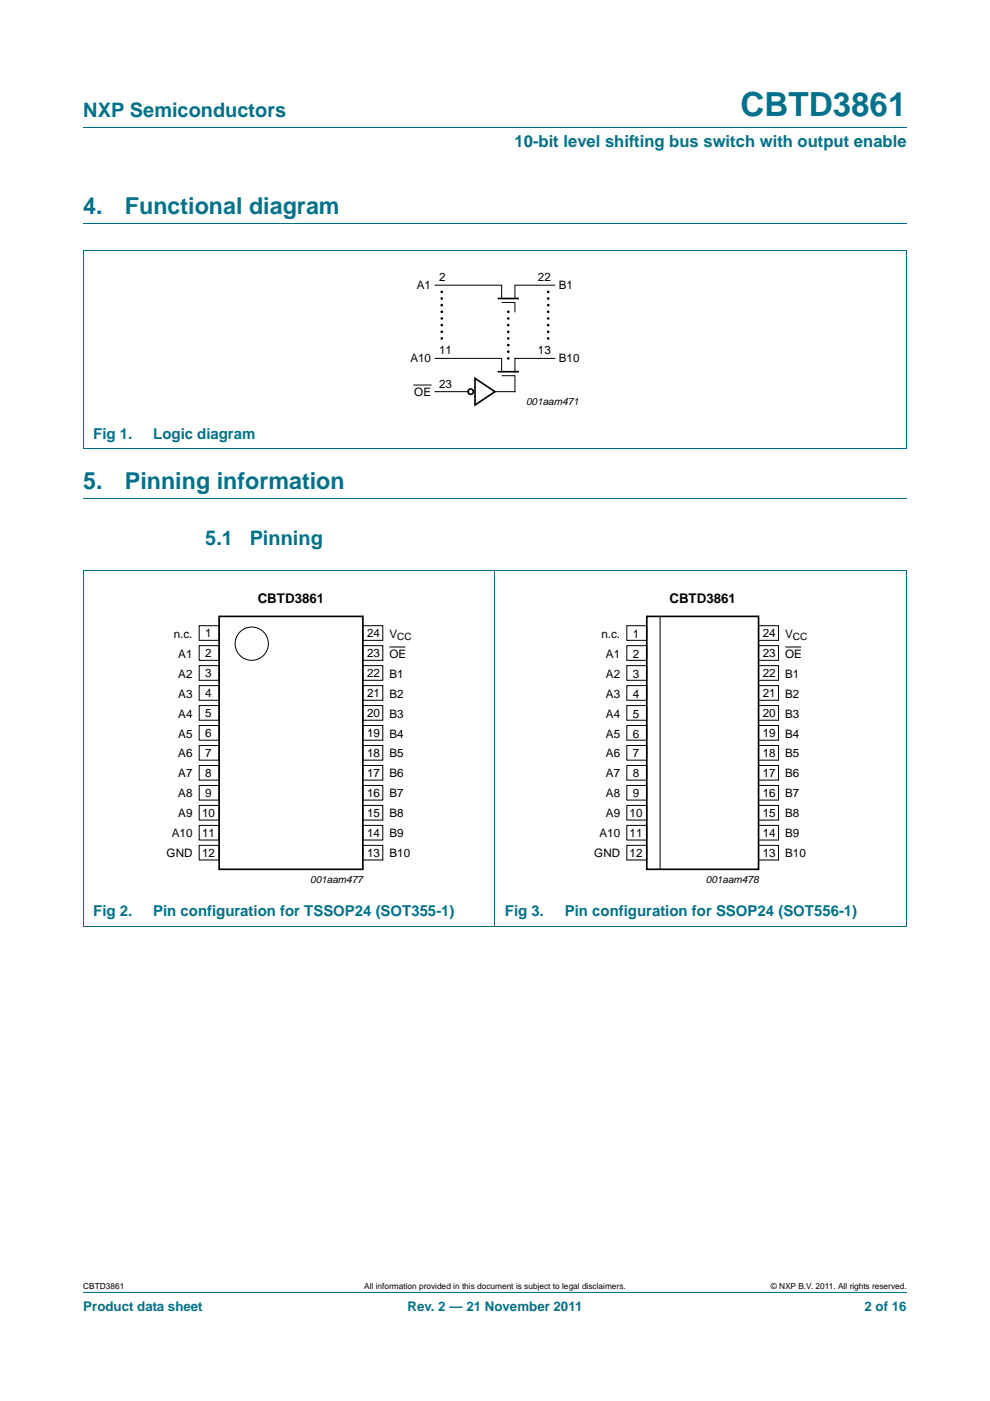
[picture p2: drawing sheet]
<svg xmlns="http://www.w3.org/2000/svg" width="210mm" height="297mm" viewBox="0 0 210 297" stroke-linecap="round" stroke-linejoin="round" font-family="sans-serif">
<path d="M17.7 27h174.6M17.6 53.1h174.7M17.7 47.4h174.6M17.7 53.1v42M192.3 53.1v42M17.6 95.2h174.7M17.7 105.7h174.6M17.7 121h174.6v75.4h-174.6zM105 120.9v75.6M17.7 273.9h174.6" fill="none" stroke="#00718a" stroke-width=".21"/>
<g fill="none" stroke="#000" stroke-width=".21">
<path d="M92.3 60.5h14.1v2.8M92.3 76h14.1v2.8M106.4 79.7h2.8v3.3h-4.2M106.4 64.1h2.8v2M117.7 60.5h-8.5v2.8M117.7 76h-8.5v2.8M87.8 81.6h3.6M92.3 83h7M42.2 132.7h4.3v3.1h-4.3zM42.2 136.9h4.3v3.1h-4.3zM77 132.7h4.2v3.1h-4.2zM77 136.9h4.2v3.1h-4.2z"/>
<path d="M82.6 137.2h3.4M132.9 132.7h4.3v3.1h-4.3zM132.9 136.9h4.3v3.1h-4.3zM140 130.7v53.7M160.9 132.7h4.2v3.1h-4.2zM160.9 136.9h4.2v3.1h-4.2zM166.5 137.2h3.4M42.2 141.1h4.3v3.1h-4.3zM42.2 145.4h4.3v3.1h-4.3zM42.2 149.6h4.3v3.1h-4.3zM42.2 153.8h4.3v3.1h-4.3zM42.2 158.1h4.3v3.1h-4.3z"/>
<path d="M77 158.1h4.2v3.1h-4.2zM77 149.6h4.2v3.1h-4.2zM77 153.8h4.2v3.1h-4.2zM77 141.1h4.2v3.1h-4.2zM77 145.4h4.2v3.1h-4.2zM132.9 141.1h4.3v3.1h-4.3zM132.9 145.4h4.3v3.1h-4.3zM132.9 149.6h4.3v3.1h-4.3zM132.9 153.8h4.3v3.1h-4.3zM132.9 158.1h4.3v3.1h-4.3zM160.9 158.1h4.2v3.1h-4.2zM160.9 149.6h4.2v3.1h-4.2z"/>
<path d="M160.9 153.8h4.2v3.1h-4.2zM160.9 141.1h4.2v3.1h-4.2zM160.9 145.4h4.2v3.1h-4.2zM42.2 162.3h4.3v3.1h-4.3zM42.2 166.5h4.3v3.1h-4.3zM42.2 170.8h4.3v3.1h-4.3zM42.2 175h4.3v3.1h-4.3zM42.2 179.2h4.3v3.1h-4.3zM77 175h4.2v3.1h-4.2zM77 179.2h4.2v3.1h-4.2zM77 166.5h4.2v3.1h-4.2zM77 170.8h4.2v3.1h-4.2z"/>
<path d="M77 162.3h4.2v3.1h-4.2zM132.9 162.3h4.3v3.1h-4.3zM132.9 166.5h4.3v3.1h-4.3zM132.9 170.8h4.3v3.1h-4.3zM132.9 175h4.3v3.1h-4.3zM132.9 179.2h4.3v3.1h-4.3zM160.9 175h4.2v3.1h-4.2zM160.9 179.2h4.2v3.1h-4.2zM160.9 166.5h4.2v3.1h-4.2zM160.9 170.8h4.2v3.1h-4.2zM160.9 162.3h4.2v3.1h-4.2z"/>
<circle cx="53.4" cy="136.5" r="3.5"/>
</g>
<g fill="none" stroke="#000" stroke-width=".35">
<path d="M105.6 63.3h4.5M105.6 78.8h4.5M100.8 80.2l4.2 2.8-4.2 2.9zM46.5 130.7h30.5v53.6h-30.5zM137.2 130.7h23.7v53.6h-23.7z"/>
<circle cx="99.8" cy="83" r=".56"/>
</g>
<g fill="#000">
<circle cx="93.7" cy="61.9" r=".28"/>
<circle cx="93.7" cy="67.5" r=".28"/>
<circle cx="93.7" cy="64.7" r=".28"/>
<circle cx="93.7" cy="66.1" r=".28"/>
<circle cx="93.7" cy="70.3" r=".28"/>
<circle cx="93.7" cy="63.3" r=".28"/>
<circle cx="93.7" cy="68.9" r=".28"/>
<circle cx="93.7" cy="71.8" r=".28"/>
<circle cx="107.8" cy="73.2" r=".28"/>
<circle cx="107.8" cy="76" r=".28"/>
<circle cx="107.8" cy="70.3" r=".28"/>
<circle cx="107.8" cy="74.6" r=".28"/>
<circle cx="107.8" cy="66.1" r=".28"/>
<circle cx="107.8" cy="67.5" r=".28"/>
<circle cx="107.8" cy="68.9" r=".28"/>
<circle cx="107.8" cy="71.8" r=".28"/>
<circle cx="116.3" cy="63.3" r=".28"/>
<circle cx="116.3" cy="66.1" r=".28"/>
<circle cx="116.3" cy="61.9" r=".28"/>
<circle cx="116.3" cy="67.5" r=".28"/>
<circle cx="116.3" cy="64.7" r=".28"/>
<circle cx="116.3" cy="68.9" r=".28"/>
<circle cx="116.3" cy="70.3" r=".28"/>
<circle cx="116.3" cy="71.8" r=".28"/>
</g>
<text font-size="7" fill="#00718a" x="157" y="24.6">CBTD3861</text>
<g font-size="4.9" fill="#00718a">
<text x="17.7" y="45.4">4.</text>
<text x="26.5" y="45.4">Functional diagram</text>
<text x="17.7" y="103.7">5.</text>
<text x="26.5" y="103.7">Pinning information</text>
</g>
<g font-size="4.2" fill="#00718a">
<text x="17.7" y="24.9">NXP Semiconductors</text>
<text x="43.5" y="115.6">5.1</text>
<text x="53" y="115.6">Pinning</text>
</g>
<text font-size="3.5" fill="#00718a" x="109.1" y="31.1">10-bit level shifting bus switch with output enable</text>
<g font-size="3.2" fill="#00718a">
<text x="19.8" y="93">Fig 1.</text>
<text x="32.5" y="93">Logic diagram</text>
<text x="19.8" y="194.3">Fig 2.</text>
<text x="32.5" y="194.3">Pin configuration for TSSOP24 (SOT355-1)</text>
<text x="107.1" y="194.3">Fig 3.</text>
<text x="119.8" y="194.3">Pin configuration for SSOP24 (SOT556-1)</text>
</g>
<g font-size="2.8">
<text x="54.7" y="127.9">CBTD3861</text>
<text x="142" y="127.9">CBTD3861</text>
</g>
<g font-size="2.8" fill="#00718a">
<text x="17.7" y="277.9">Product data sheet</text>
<text x="86.4" y="277.9">Rev. 2 — 21 November 2011</text>
<text x="183.4" y="277.9">2 of 16</text>
</g>
<g font-size="2.5">
<text x="93.1" y="59.6">2</text>
<text x="114.1" y="59.6">22</text>
<text x="88.4" y="61.3">A1</text>
<text x="118.5" y="61.3">B1</text>
<text x="87" y="76.8">A10</text>
<text x="93.1" y="75.1">11</text>
<text x="114.1" y="75.1">13</text>
<text x="118.5" y="76.8">B10</text>
<text x="87.9" y="83.9">OE</text>
<text x="93.1" y="82.2">23</text>
<text x="36.9" y="135.2">n.c.</text>
<text x="43.5" y="135.1">1</text>
<text x="77.8" y="135.1">24</text>
<text x="82.6" y="135.2">V</text>
<text x="127.6" y="135.2">n.c.</text>
<text x="134.2" y="135.2">1</text>
<text x="161.8" y="135.1">24</text>
<text x="166.5" y="135.2">V</text>
<text x="37.8" y="139.4">A1</text>
<text x="37.8" y="143.7">A2</text>
<text x="43.5" y="139.4">2</text>
<text x="43.5" y="143.6">3</text>
<text x="77.8" y="143.6">22</text>
<text x="77.8" y="139.4">23</text>
<text x="82.6" y="139.4">OE</text>
<text x="82.6" y="143.7">B1</text>
<text x="128.5" y="139.4">A1</text>
<text x="128.5" y="143.7">A2</text>
<text x="134.2" y="139.4">2</text>
<text x="134.2" y="143.7">3</text>
<text x="161.8" y="143.6">22</text>
<text x="161.8" y="139.4">23</text>
<text x="166.5" y="139.4">OE</text>
<text x="166.5" y="143.7">B1</text>
<text x="37.8" y="147.9">A3</text>
<text x="43.5" y="147.8">4</text>
<text x="77.8" y="147.8">21</text>
<text x="82.6" y="147.9">B2</text>
<text x="128.5" y="147.9">A3</text>
<text x="134.2" y="147.9">4</text>
<text x="161.8" y="147.8">21</text>
<text x="166.5" y="147.9">B2</text>
<text x="37.8" y="152.1">A4</text>
<text x="43.5" y="152.1">5</text>
<text x="77.8" y="152.1">20</text>
<text x="82.6" y="152.1">B3</text>
<text x="128.5" y="152.1">A4</text>
<text x="134.2" y="152.1">5</text>
<text x="161.8" y="152.1">20</text>
<text x="166.5" y="152.1">B3</text>
<text x="37.8" y="156.4">A5</text>
<text x="37.8" y="160.6">A6</text>
<text x="43.5" y="156.3">6</text>
<text x="43.5" y="160.5">7</text>
<text x="77.8" y="160.5">18</text>
<text x="77.8" y="156.3">19</text>
<text x="82.6" y="156.4">B4</text>
<text x="82.6" y="160.6">B5</text>
<text x="128.5" y="156.4">A5</text>
<text x="128.5" y="160.6">A6</text>
<text x="134.2" y="156.4">6</text>
<text x="134.2" y="160.6">7</text>
<text x="161.8" y="160.5">18</text>
<text x="161.8" y="156.3">19</text>
<text x="166.5" y="156.4">B4</text>
<text x="166.5" y="160.6">B5</text>
<text x="37.8" y="164.8">A7</text>
<text x="43.5" y="164.8">8</text>
<text x="77.8" y="164.8">17</text>
<text x="82.6" y="164.8">B6</text>
<text x="128.5" y="164.8">A7</text>
<text x="134.2" y="164.8">8</text>
<text x="161.8" y="164.8">17</text>
<text x="166.5" y="164.8">B6</text>
<text x="37.8" y="169.1">A8</text>
<text x="37.8" y="173.3">A9</text>
<text x="42.8" y="173.2">10</text>
<text x="43.5" y="169">9</text>
<text x="77.8" y="169">16</text>
<text x="77.8" y="173.2">15</text>
<text x="82.6" y="169.1">B7</text>
<text x="82.6" y="173.3">B8</text>
<text x="128.5" y="169.1">A8</text>
<text x="128.5" y="173.3">A9</text>
<text x="133.6" y="173.2">10</text>
<text x="134.2" y="169.1">9</text>
<text x="161.8" y="169">16</text>
<text x="161.8" y="173.2">15</text>
<text x="166.5" y="169.1">B7</text>
<text x="166.5" y="173.3">B8</text>
<text x="36.4" y="177.5">A10</text>
<text x="42.8" y="177.5">11</text>
<text x="77.8" y="177.5">14</text>
<text x="82.6" y="177.5">B9</text>
<text x="127.1" y="177.5">A10</text>
<text x="133.6" y="177.5">11</text>
<text x="161.8" y="177.5">14</text>
<text x="166.5" y="177.5">B9</text>
<text x="35.3" y="181.8">GND</text>
<text x="42.8" y="181.7">12</text>
<text x="77.8" y="181.7">13</text>
<text x="82.6" y="181.8">B10</text>
<text x="126.1" y="181.8">GND</text>
<text x="133.6" y="181.7">12</text>
<text x="161.8" y="181.7">13</text>
<text x="166.5" y="181.8">B10</text>
</g>
<g font-size="2.1">
<text x="111.6" y="85.9">001aam471</text>
<text x="84.3" y="135.7">CC</text>
<text x="168.2" y="135.7">CC</text>
<text x="65.8" y="187.1">001aam477</text>
<text x="149.7" y="187.1">001aam478</text>
</g>
<g font-size="1.8">
<text x="17.7" y="273.3">CBTD3861</text>
<text x="77.2" y="273.3">All information provided in this document is subject to legal disclaimers.</text>
<text x="163.5" y="273.3">© NXP B.V. 2011. All rights reserved.</text>
</g>
</svg>
